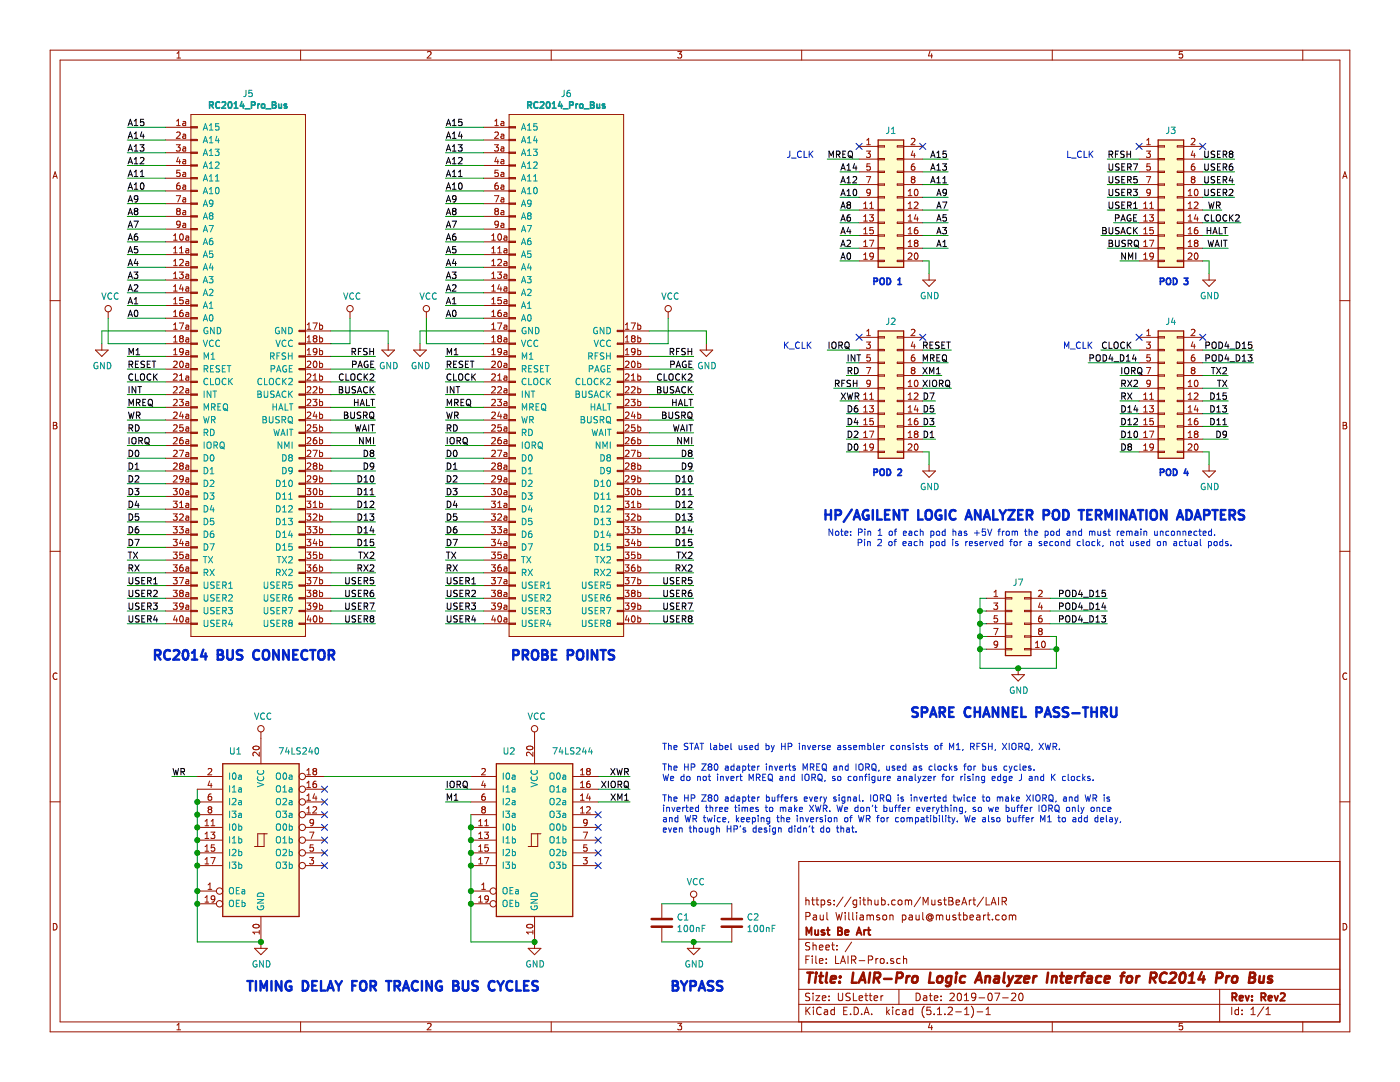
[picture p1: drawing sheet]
EESchema Schematic File Version 4
EELAYER 29 0
EELAYER END
$Descr USLetter 11000 8500
encoding utf-8
Sheet 1 1
Title "LAIR-Pro Logic Analyzer Interface for RC2014 Pro Bus"
Date "2019-07-20"
Rev "Rev2"
Comp "Must Be Art"
Comment1 "Paul Williamson paul@mustbeart.com"
Comment2 "https://github.com/MustBeArt/LAIR"
Comment3 ""
Comment4 ""
$EndDescr
$Comp
L RC2014:RC2014_Pro_Bus J5
U 1 1
P 1950 2950
F 0 "J5" H 1950 5165 50  0000 C CNN
F 1 "RC2014_Pro_Bus" H 1950 5074 50  0000 C CNB
F 2 "RC2014:PinHeader_RC2014_Pro" H 1150 3000 50  0001 C CNN
F 3 "~" H 1150 3000 50  0001 C CNN
	1    1950 2950
	1    0    0    -1  
$EndComp
$Comp
L Connector_Generic:Conn_02x10_Odd_Even J1
U 1 1
P 6950 1550
F 0 "J1" H 7000 2075 50  0000 C CNN
F 1 "Conn_02x10_Odd_Even" H 7000 2076 50  0001 C CNN
F 2 "Connector_PinHeader_2.54mm:PinHeader_2x10_P2.54mm_Vertical" H 6950 1550 50  0001 C CNN
F 3 "~" H 6950 1550 50  0001 C CNN
	1    6950 1550
	1    0    0    -1  
$EndComp
$Comp
L Connector_Generic:Conn_02x10_Odd_Even J2
U 1 1
P 6950 3050
F 0 "J2" H 7000 3575 50  0000 C CNN
F 1 "Conn_02x10_Odd_Even" H 7000 3576 50  0001 C CNN
F 2 "Connector_PinHeader_2.54mm:PinHeader_2x10_P2.54mm_Vertical" H 6950 3050 50  0001 C CNN
F 3 "~" H 6950 3050 50  0001 C CNN
	1    6950 3050
	1    0    0    -1  
$EndComp
$Comp
L Connector_Generic:Conn_02x10_Odd_Even J3
U 1 1
P 9150 1550
F 0 "J3" H 9200 2075 50  0000 C CNN
F 1 "Conn_02x10_Odd_Even" H 9200 2076 50  0001 C CNN
F 2 "Connector_PinHeader_2.54mm:PinHeader_2x10_P2.54mm_Vertical" H 9150 1550 50  0001 C CNN
F 3 "~" H 9150 1550 50  0001 C CNN
	1    9150 1550
	1    0    0    -1  
$EndComp
$Comp
L Connector_Generic:Conn_02x10_Odd_Even J4
U 1 1
P 9150 3050
F 0 "J4" H 9200 3575 50  0000 C CNN
F 1 "Conn_02x10_Odd_Even" H 9200 3576 50  0001 C CNN
F 2 "Connector_PinHeader_2.54mm:PinHeader_2x10_P2.54mm_Vertical" H 9150 3050 50  0001 C CNN
F 3 "~" H 9150 3050 50  0001 C CNN
	1    9150 3050
	1    0    0    -1  
$EndComp
Text Label 1000 1000 0    50   ~ 0
A15
Text Label 1000 2900 0    50   ~ 0
RESET
Text Label 1000 3000 0    50   ~ 0
CLOCK
Wire Wire Line
	1000 2900 1300 2900
Wire Wire Line
	1000 3000 1300 3000
Wire Wire Line
	1000 3100 1300 3100
Wire Wire Line
	1000 3200 1300 3200
Wire Wire Line
	1000 3300 1300 3300
Wire Wire Line
	1000 3400 1300 3400
Wire Wire Line
	1000 3500 1300 3500
Wire Wire Line
	1000 3600 1300 3600
Wire Wire Line
	1000 3700 1300 3700
Wire Wire Line
	1000 2800 1300 2800
Wire Wire Line
	1000 2500 1300 2500
Wire Wire Line
	1000 2400 1300 2400
Text Label 1000 2500 0    50   ~ 0
A0
Text Label 1000 2400 0    50   ~ 0
A1
Text Label 1000 2300 0    50   ~ 0
A2
Text Label 1000 2200 0    50   ~ 0
A3
Text Label 1000 2100 0    50   ~ 0
A4
Text Label 1000 2000 0    50   ~ 0
A5
Text Label 1000 1900 0    50   ~ 0
A6
Text Label 1000 1800 0    50   ~ 0
A7
Text Label 1000 1700 0    50   ~ 0
A8
Text Label 1000 2800 0    50   ~ 0
M1
Wire Wire Line
	1000 2300 1300 2300
Wire Wire Line
	1000 2200 1300 2200
Wire Wire Line
	1000 2100 1300 2100
Wire Wire Line
	1000 2000 1300 2000
Wire Wire Line
	1000 1900 1300 1900
Wire Wire Line
	1000 1800 1300 1800
Wire Wire Line
	1000 1700 1300 1700
Wire Wire Line
	1000 1600 1300 1600
Wire Wire Line
	1000 1500 1300 1500
Wire Wire Line
	1000 1400 1300 1400
Wire Wire Line
	1000 1300 1300 1300
Wire Wire Line
	1000 1200 1300 1200
Wire Wire Line
	1000 1100 1300 1100
Wire Wire Line
	1000 1000 1300 1000
Text Label 1000 1600 0    50   ~ 0
A9
Text Label 1000 1500 0    50   ~ 0
A10
Text Label 1000 1400 0    50   ~ 0
A11
Text Label 1000 1300 0    50   ~ 0
A12
Text Label 1000 1200 0    50   ~ 0
A13
Text Label 1000 1100 0    50   ~ 0
A14
Text Label 1000 3100 0    50   ~ 0
INT
Text Label 1000 3200 0    50   ~ 0
MREQ
Text Label 1000 3300 0    50   ~ 0
WR
Text Label 1000 3400 0    50   ~ 0
RD
Text Label 1000 3500 0    50   ~ 0
IORQ
Text Label 1000 3600 0    50   ~ 0
D0
Text Label 1000 3700 0    50   ~ 0
D1
Text Label 1000 3800 0    50   ~ 0
D2
Text Label 1000 3900 0    50   ~ 0
D3
Text Label 1000 4000 0    50   ~ 0
D4
Text Label 1000 4100 0    50   ~ 0
D5
Text Label 1000 4200 0    50   ~ 0
D6
Text Label 1000 4300 0    50   ~ 0
D7
Text Label 1000 4400 0    50   ~ 0
TX
Text Label 1000 4500 0    50   ~ 0
RX
Text Label 1000 4600 0    50   ~ 0
USER1
Text Label 1000 4700 0    50   ~ 0
USER2
Text Label 1000 4800 0    50   ~ 0
USER3
Text Label 1000 4900 0    50   ~ 0
USER4
Wire Wire Line
	1000 4900 1300 4900
Wire Wire Line
	1000 4800 1300 4800
Wire Wire Line
	1000 4700 1300 4700
Wire Wire Line
	1000 4600 1300 4600
Wire Wire Line
	1000 4500 1300 4500
Wire Wire Line
	1000 4400 1300 4400
Wire Wire Line
	1000 4300 1300 4300
Wire Wire Line
	1000 4200 1300 4200
Wire Wire Line
	1000 4100 1300 4100
Wire Wire Line
	1000 4000 1300 4000
Wire Wire Line
	1000 3900 1300 3900
Wire Wire Line
	1000 3800 1300 3800
Text Label 2950 3000 2    50   ~ 0
CLOCK2
Text Label 2950 3100 2    50   ~ 0
BUSACK
Text Label 2950 3200 2    50   ~ 0
HALT
Text Label 2950 3300 2    50   ~ 0
BUSRQ
Text Label 2950 3400 2    50   ~ 0
WAIT
Text Label 2950 3500 2    50   ~ 0
NMI
Text Label 2950 3600 2    50   ~ 0
D8
Text Label 2950 3700 2    50   ~ 0
D9
Text Label 2950 3800 2    50   ~ 0
D10
Text Label 2950 3900 2    50   ~ 0
D11
Text Label 2950 4000 2    50   ~ 0
D12
Text Label 2950 4100 2    50   ~ 0
D13
Text Label 2950 4200 2    50   ~ 0
D14
Text Label 2950 4300 2    50   ~ 0
D15
Text Label 2950 4400 2    50   ~ 0
TX2
Text Label 2950 4500 2    50   ~ 0
RX2
Text Label 2950 4600 2    50   ~ 0
USER5
Text Label 2950 4700 2    50   ~ 0
USER6
Text Label 2950 4800 2    50   ~ 0
USER7
Text Label 2950 4900 2    50   ~ 0
USER8
Text Label 2950 2900 2    50   ~ 0
PAGE
Text Label 2950 2800 2    50   ~ 0
RFSH
Wire Wire Line
	2600 2800 2950 2800
Wire Wire Line
	2950 2900 2600 2900
Wire Wire Line
	2600 3000 2950 3000
Wire Wire Line
	2950 3100 2600 3100
Wire Wire Line
	2600 3200 2950 3200
Wire Wire Line
	2950 3300 2600 3300
Wire Wire Line
	2600 3400 2950 3400
Wire Wire Line
	2950 3500 2600 3500
Wire Wire Line
	2600 3600 2950 3600
Wire Wire Line
	2950 3700 2600 3700
Wire Wire Line
	2600 3800 2950 3800
Wire Wire Line
	2950 3900 2600 3900
Wire Wire Line
	2950 4000 2600 4000
Wire Wire Line
	2600 4100 2950 4100
Wire Wire Line
	2950 4200 2600 4200
Wire Wire Line
	2600 4300 2950 4300
Wire Wire Line
	2950 4400 2600 4400
Wire Wire Line
	2950 4500 2600 4500
Wire Wire Line
	2950 4600 2600 4600
Wire Wire Line
	2950 4700 2600 4700
Wire Wire Line
	2950 4800 2600 4800
Wire Wire Line
	2950 4900 2600 4900
Text Label 7450 1250 2    50   ~ 0
A15
Text Label 7450 1350 2    50   ~ 0
A13
Text Label 7450 1450 2    50   ~ 0
A11
Text Label 7450 1550 2    50   ~ 0
A9
Text Label 7450 1650 2    50   ~ 0
A7
Text Label 7450 1750 2    50   ~ 0
A5
Text Label 7450 1850 2    50   ~ 0
A3
Text Label 7450 1950 2    50   ~ 0
A1
Text Label 6600 2050 0    50   ~ 0
A0
Text Label 6600 1950 0    50   ~ 0
A2
Text Label 6600 1850 0    50   ~ 0
A4
Text Label 6600 1750 0    50   ~ 0
A6
Text Label 6600 1650 0    50   ~ 0
A8
Text Label 6600 1550 0    50   ~ 0
A10
Text Label 6600 1450 0    50   ~ 0
A12
Text Label 6600 1350 0    50   ~ 0
A14
Wire Wire Line
	6500 1250 6750 1250
Wire Wire Line
	6600 1350 6750 1350
Wire Wire Line
	6600 1450 6750 1450
Wire Wire Line
	6600 1550 6750 1550
Wire Wire Line
	6600 1650 6750 1650
Wire Wire Line
	6600 1750 6750 1750
Wire Wire Line
	6600 1850 6750 1850
Wire Wire Line
	6600 1950 6750 1950
Wire Wire Line
	6600 2050 6750 2050
Wire Wire Line
	7250 1950 7450 1950
Wire Wire Line
	7250 1850 7450 1850
Wire Wire Line
	7250 1750 7450 1750
Wire Wire Line
	7250 1650 7450 1650
Wire Wire Line
	7250 1550 7450 1550
Wire Wire Line
	7250 1450 7450 1450
Wire Wire Line
	7250 1350 7450 1350
Wire Wire Line
	7250 1250 7450 1250
Text Label 6650 3550 0    50   ~ 0
D0
Text Label 6650 3450 0    50   ~ 0
D2
Text Label 6650 3350 0    50   ~ 0
D4
Text Label 6650 3250 0    50   ~ 0
D6
Text Label 7350 3450 2    50   ~ 0
D1
Text Label 7350 3350 2    50   ~ 0
D3
Text Label 7350 3250 2    50   ~ 0
D5
Text Label 7350 3150 2    50   ~ 0
D7
Text Label 8800 3550 0    50   ~ 0
D8
Text Label 8800 3450 0    50   ~ 0
D10
Text Label 8800 3350 0    50   ~ 0
D12
Text Label 8800 3250 0    50   ~ 0
D14
Text Label 9650 3450 2    50   ~ 0
D9
Text Label 9650 3350 2    50   ~ 0
D11
Text Label 9650 3250 2    50   ~ 0
D13
Text Label 9650 3150 2    50   ~ 0
D15
Text Label 6550 3050 0    50   ~ 0
RFSH
Text Label 6650 2950 0    50   ~ 0
RD
Text Label 7475 3050 2    50   ~ 0
XIORQ
Text Label 7400 2950 2    50   ~ 0
XM1
Text Label 7450 2850 2    50   ~ 0
MREQ
Text Label 6650 2850 0    50   ~ 0
INT
Text Label 7475 2750 2    50   ~ 0
RESET
$Comp
L RC2014:RC2014_Pro_Bus J6
U 1 1
P 4450 2950
F 0 "J6" H 4450 5165 50  0000 C CNN
F 1 "RC2014_Pro_Bus" H 4450 5074 50  0000 C CNB
F 2 "RC2014:PinHeader_RC2014_Pro" H 3650 3000 50  0001 C CNN
F 3 "~" H 3650 3000 50  0001 C CNN
	1    4450 2950
	1    0    0    -1  
$EndComp
Text Label 3500 1000 0    50   ~ 0
A15
Text Label 3500 2900 0    50   ~ 0
RESET
Text Label 3500 3000 0    50   ~ 0
CLOCK
Wire Wire Line
	3500 2900 3800 2900
Wire Wire Line
	3500 3000 3800 3000
Wire Wire Line
	3500 3100 3800 3100
Wire Wire Line
	3500 3200 3800 3200
Wire Wire Line
	3500 3300 3800 3300
Wire Wire Line
	3500 3400 3800 3400
Wire Wire Line
	3500 3500 3800 3500
Wire Wire Line
	3500 3600 3800 3600
Wire Wire Line
	3500 3700 3800 3700
Wire Wire Line
	3500 2800 3800 2800
Wire Wire Line
	3500 2500 3800 2500
Wire Wire Line
	3500 2400 3800 2400
Text Label 3500 2500 0    50   ~ 0
A0
Text Label 3500 2400 0    50   ~ 0
A1
Text Label 3500 2300 0    50   ~ 0
A2
Text Label 3500 2200 0    50   ~ 0
A3
Text Label 3500 2100 0    50   ~ 0
A4
Text Label 3500 2000 0    50   ~ 0
A5
Text Label 3500 1900 0    50   ~ 0
A6
Text Label 3500 1800 0    50   ~ 0
A7
Text Label 3500 1700 0    50   ~ 0
A8
Text Label 3500 2800 0    50   ~ 0
M1
Wire Wire Line
	3500 2300 3800 2300
Wire Wire Line
	3500 2200 3800 2200
Wire Wire Line
	3500 2100 3800 2100
Wire Wire Line
	3500 2000 3800 2000
Wire Wire Line
	3500 1900 3800 1900
Wire Wire Line
	3500 1800 3800 1800
Wire Wire Line
	3500 1700 3800 1700
Wire Wire Line
	3500 1600 3800 1600
Wire Wire Line
	3500 1500 3800 1500
Wire Wire Line
	3500 1400 3800 1400
Wire Wire Line
	3500 1300 3800 1300
Wire Wire Line
	3500 1200 3800 1200
Wire Wire Line
	3500 1100 3800 1100
Wire Wire Line
	3500 1000 3800 1000
Text Label 3500 1600 0    50   ~ 0
A9
Text Label 3500 1500 0    50   ~ 0
A10
Text Label 3500 1400 0    50   ~ 0
A11
Text Label 3500 1300 0    50   ~ 0
A12
Text Label 3500 1200 0    50   ~ 0
A13
Text Label 3500 1100 0    50   ~ 0
A14
Text Label 3500 3100 0    50   ~ 0
INT
Text Label 3500 3200 0    50   ~ 0
MREQ
Text Label 3500 3300 0    50   ~ 0
WR
Text Label 3500 3400 0    50   ~ 0
RD
Text Label 3500 3500 0    50   ~ 0
IORQ
Text Label 3500 3600 0    50   ~ 0
D0
Text Label 3500 3700 0    50   ~ 0
D1
Text Label 3500 3800 0    50   ~ 0
D2
Text Label 3500 3900 0    50   ~ 0
D3
Text Label 3500 4000 0    50   ~ 0
D4
Text Label 3500 4100 0    50   ~ 0
D5
Text Label 3500 4200 0    50   ~ 0
D6
Text Label 3500 4300 0    50   ~ 0
D7
Text Label 3500 4400 0    50   ~ 0
TX
Text Label 3500 4500 0    50   ~ 0
RX
Text Label 3500 4600 0    50   ~ 0
USER1
Text Label 3500 4700 0    50   ~ 0
USER2
Text Label 3500 4800 0    50   ~ 0
USER3
Text Label 3500 4900 0    50   ~ 0
USER4
Wire Wire Line
	3500 4900 3800 4900
Wire Wire Line
	3500 4800 3800 4800
Wire Wire Line
	3500 4700 3800 4700
Wire Wire Line
	3500 4600 3800 4600
Wire Wire Line
	3500 4500 3800 4500
Wire Wire Line
	3500 4400 3800 4400
Wire Wire Line
	3500 4300 3800 4300
Wire Wire Line
	3500 4200 3800 4200
Wire Wire Line
	3500 4100 3800 4100
Wire Wire Line
	3500 4000 3800 4000
Wire Wire Line
	3500 3900 3800 3900
Wire Wire Line
	3500 3800 3800 3800
Text Label 5450 3000 2    50   ~ 0
CLOCK2
Text Label 5450 3100 2    50   ~ 0
BUSACK
Text Label 5450 3200 2    50   ~ 0
HALT
Text Label 5450 3300 2    50   ~ 0
BUSRQ
Text Label 5450 3400 2    50   ~ 0
WAIT
Text Label 5450 3500 2    50   ~ 0
NMI
Text Label 5450 3600 2    50   ~ 0
D8
Text Label 5450 3700 2    50   ~ 0
D9
Text Label 5450 3800 2    50   ~ 0
D10
Text Label 5450 3900 2    50   ~ 0
D11
Text Label 5450 4000 2    50   ~ 0
D12
Text Label 5450 4100 2    50   ~ 0
D13
Text Label 5450 4200 2    50   ~ 0
D14
Text Label 5450 4300 2    50   ~ 0
D15
Text Label 5450 4400 2    50   ~ 0
TX2
Text Label 5450 4500 2    50   ~ 0
RX2
Text Label 5450 4600 2    50   ~ 0
USER5
Text Label 5450 4700 2    50   ~ 0
USER6
Text Label 5450 4800 2    50   ~ 0
USER7
Text Label 5450 4900 2    50   ~ 0
USER8
Text Label 5450 2900 2    50   ~ 0
PAGE
Text Label 5450 2800 2    50   ~ 0
RFSH
Wire Wire Line
	5100 2800 5450 2800
Wire Wire Line
	5450 2900 5100 2900
Wire Wire Line
	5100 3000 5450 3000
Wire Wire Line
	5450 3100 5100 3100
Wire Wire Line
	5100 3200 5450 3200
Wire Wire Line
	5450 3300 5100 3300
Wire Wire Line
	5100 3400 5450 3400
Wire Wire Line
	5450 3500 5100 3500
Wire Wire Line
	5100 3600 5450 3600
Wire Wire Line
	5450 3700 5100 3700
Wire Wire Line
	5100 3800 5450 3800
Wire Wire Line
	5450 3900 5100 3900
Wire Wire Line
	5450 4000 5100 4000
Wire Wire Line
	5100 4100 5450 4100
Wire Wire Line
	5450 4200 5100 4200
Wire Wire Line
	5100 4300 5450 4300
Wire Wire Line
	5450 4400 5100 4400
Wire Wire Line
	5450 4500 5100 4500
Wire Wire Line
	5450 4600 5100 4600
Wire Wire Line
	5450 4700 5100 4700
Wire Wire Line
	5450 4800 5100 4800
Wire Wire Line
	5450 4900 5100 4900
Text Notes 2650 5200 2    75   ~ 15
RC2014 BUS CONNECTOR
Text Notes 4850 5200 2    75   ~ 15
PROBE POINTS
Text Notes 7100 2250 2    50   ~ 10
POD 1
Text Notes 7100 3750 2    50   ~ 10
POD 2
Text Notes 9350 2250 2    50   ~ 10
POD 3
Text Notes 9350 3750 2    50   ~ 10
POD 4
Text Label 8800 2050 0    50   ~ 0
NMI
Text Label 8700 1950 0    50   ~ 0
BUSRQ
Text Label 8650 1850 0    50   ~ 0
BUSACK
Text Label 8750 1750 0    50   ~ 0
PAGE
Text Label 9650 1950 2    50   ~ 0
WAIT
Text Label 9650 1850 2    50   ~ 0
HALT
Text Label 9750 1750 2    50   ~ 0
CLOCK2
Wire Wire Line
	9450 1850 9650 1850
Wire Wire Line
	9450 1950 9650 1950
NoConn ~ 8950 1150
NoConn ~ 8950 2650
NoConn ~ 6750 2650
NoConn ~ 6750 1150
Text Label 8700 1650 0    50   ~ 0
USER1
Text Label 8700 1550 0    50   ~ 0
USER3
Text Label 8700 1450 0    50   ~ 0
USER5
Text Label 8700 1350 0    50   ~ 0
USER7
Text Label 9600 1650 2    50   ~ 0
WR
Text Label 9700 1550 2    50   ~ 0
USER2
Text Label 9700 1450 2    50   ~ 0
USER4
Text Label 9700 1350 2    50   ~ 0
USER6
Wire Wire Line
	9700 1350 9450 1350
Wire Wire Line
	9700 1450 9450 1450
Wire Wire Line
	9700 1550 9450 1550
NoConn ~ 9450 2650
Text Label 8800 3150 0    50   ~ 0
RX
Text Label 8800 3050 0    50   ~ 0
RX2
Text Label 9650 3050 2    50   ~ 0
TX
Text Label 9650 2950 2    50   ~ 0
TX2
Wire Wire Line
	9650 2950 9450 2950
Wire Wire Line
	9650 3050 9450 3050
Wire Wire Line
	9650 3150 9450 3150
Wire Wire Line
	9650 3250 9450 3250
Wire Wire Line
	9650 3350 9450 3350
Wire Wire Line
	9650 3450 9450 3450
Wire Wire Line
	8950 3550 8800 3550
Wire Wire Line
	8950 3450 8800 3450
Wire Wire Line
	8950 3350 8800 3350
Wire Wire Line
	8950 3250 8800 3250
Wire Wire Line
	8950 3150 8800 3150
Wire Wire Line
	8950 3050 8800 3050
Text Notes 9800 4100 2    75   ~ 15
HP/AGILENT LOGIC ANALYZER POD TERMINATION ADAPTERS
Text Label 9700 1250 2    50   ~ 0
USER8
Text Label 9850 2850 2    50   ~ 0
POD4_D13
Text Label 9850 2750 2    50   ~ 0
POD4_D15
Text Label 8800 2950 0    50   ~ 0
IORQ
Text Label 8550 2850 0    50   ~ 0
POD4_D14
Wire Wire Line
	8550 2850 8950 2850
Wire Wire Line
	9450 2750 9850 2750
Wire Wire Line
	9450 2850 9850 2850
$Comp
L Connector_Generic:Conn_02x05_Odd_Even J7
U 1 1
P 7950 4900
F 0 "J7" H 8000 5225 50  0000 C CNN
F 1 "Conn_02x05_Odd_Even" H 8000 5226 50  0001 C CNN
F 2 "Connector_PinHeader_2.54mm:PinHeader_2x05_P2.54mm_Vertical" H 7950 4900 50  0001 C CNN
F 3 "~" H 7950 4900 50  0001 C CNN
	1    7950 4900
	1    0    0    -1  
$EndComp
Wire Wire Line
	7750 4700 7700 4700
Wire Wire Line
	7700 4700 7700 4800
Connection ~ 7700 5100
Wire Wire Line
	7700 5100 7750 5100
Wire Wire Line
	7750 4800 7700 4800
Connection ~ 7700 4800
Wire Wire Line
	7700 4800 7700 4900
Wire Wire Line
	7750 4900 7700 4900
Connection ~ 7700 4900
Wire Wire Line
	7700 4900 7700 5000
Wire Wire Line
	7750 5000 7700 5000
Connection ~ 7700 5000
Wire Wire Line
	7700 5000 7700 5100
Text Label 8700 4900 2    50   ~ 0
POD4_D13
Text Label 8700 4800 2    50   ~ 0
POD4_D14
Text Label 8700 4700 2    50   ~ 0
POD4_D15
Wire Wire Line
	8700 4700 8250 4700
Wire Wire Line
	8700 4800 8250 4800
Wire Wire Line
	8700 4900 8250 4900
Text Notes 8800 5650 2    75   ~ 15
SPARE CHANNEL PASS-THRU
Wire Wire Line
	6650 2950 6750 2950
Wire Wire Line
	6650 3250 6750 3250
Wire Wire Line
	6650 3350 6750 3350
Wire Wire Line
	6650 3450 6750 3450
Wire Wire Line
	6650 3550 6750 3550
Wire Wire Line
	7250 3150 7350 3150
Wire Wire Line
	7250 3250 7350 3250
Wire Wire Line
	7250 3350 7350 3350
Wire Wire Line
	7250 3450 7350 3450
Text Label 6600 3150 0    50   ~ 0
XWR
Text Notes 5200 6550 0    50   ~ 0
The STAT label used by HP inverse assembler consists of M1, RFSH, XIORQ, XWR. \n\nThe HP Z80 adapter inverts MREQ and IORQ, used as clocks for bus cycles.\nWe do not invert MREQ and IORQ, so configure analyzer for rising edge J and K clocks.\n\nThe HP Z80 adapter buffers every signal. IORQ is inverted twice to make XIORQ, and WR is\ninverted three times to make XWR. We don’t buffer everything, so we buffer IORQ only once\nand WR twice, keeping the inversion of WR for compatibility. We also buffer M1 to add delay,\neven though HP’s design didn’t do that.
NoConn ~ 7250 2650
Text Label 8700 1250 0    50   ~ 0
RFSH
Wire Wire Line
	8950 2950 8800 2950
Wire Wire Line
	7700 5100 7700 5250
Wire Wire Line
	7700 5250 8000 5250
Wire Wire Line
	8300 5250 8300 5100
Wire Wire Line
	8300 5000 8250 5000
Wire Wire Line
	8250 5100 8300 5100
Connection ~ 8300 5100
Wire Wire Line
	8300 5100 8300 5000
Wire Wire Line
	8700 1250 8950 1250
Wire Wire Line
	8950 1350 8700 1350
Wire Wire Line
	8700 1450 8950 1450
Wire Wire Line
	8950 1550 8700 1550
Wire Wire Line
	8700 1650 8950 1650
Wire Wire Line
	8950 1750 8750 1750
Wire Wire Line
	8650 1850 8950 1850
Wire Wire Line
	8700 1950 8950 1950
Wire Wire Line
	8950 2050 8800 2050
Wire Wire Line
	9450 1650 9600 1650
Wire Wire Line
	9450 1750 9750 1750
Wire Wire Line
	9450 1250 9700 1250
Wire Wire Line
	6650 2850 6750 2850
Wire Wire Line
	6600 3150 6750 3150
Wire Wire Line
	7250 2750 7475 2750
Wire Wire Line
	7250 2850 7450 2850
Wire Wire Line
	7250 3050 7475 3050
Text Notes 6500 4300 0    50   ~ 0
Note: Pin 1 of each pod has +5V from the pod and must remain unconnected.\n      Pin 2 of each pod is reserved for a second clock, not used on actual pods.
$Comp
L power:GND #PWR017
U 1 1
P 8000 5250
F 0 "#PWR017" H 8000 5000 50  0001 C CNN
F 1 "GND" H 8005 5077 50  0000 C CNN
F 2 "" H 8000 5250 50  0001 C CNN
F 3 "" H 8000 5250 50  0001 C CNN
	1    8000 5250
	1    0    0    -1  
$EndComp
Connection ~ 8000 5250
Wire Wire Line
	8000 5250 8300 5250
$Comp
L power:GND #PWR016
U 1 1
P 7300 3650
F 0 "#PWR016" H 7300 3400 50  0001 C CNN
F 1 "GND" H 7305 3477 50  0000 C CNN
F 2 "" H 7300 3650 50  0001 C CNN
F 3 "" H 7300 3650 50  0001 C CNN
	1    7300 3650
	1    0    0    -1  
$EndComp
$Comp
L power:GND #PWR019
U 1 1
P 9500 3650
F 0 "#PWR019" H 9500 3400 50  0001 C CNN
F 1 "GND" H 9505 3477 50  0000 C CNN
F 2 "" H 9500 3650 50  0001 C CNN
F 3 "" H 9500 3650 50  0001 C CNN
	1    9500 3650
	1    0    0    -1  
$EndComp
$Comp
L power:GND #PWR018
U 1 1
P 9500 2150
F 0 "#PWR018" H 9500 1900 50  0001 C CNN
F 1 "GND" H 9505 1977 50  0000 C CNN
F 2 "" H 9500 2150 50  0001 C CNN
F 3 "" H 9500 2150 50  0001 C CNN
	1    9500 2150
	1    0    0    -1  
$EndComp
$Comp
L power:GND #PWR015
U 1 1
P 7300 2150
F 0 "#PWR015" H 7300 1900 50  0001 C CNN
F 1 "GND" H 7305 1977 50  0000 C CNN
F 2 "" H 7300 2150 50  0001 C CNN
F 3 "" H 7300 2150 50  0001 C CNN
	1    7300 2150
	1    0    0    -1  
$EndComp
Wire Wire Line
	9450 2050 9500 2050
Wire Wire Line
	9500 2050 9500 2150
Wire Wire Line
	7250 2050 7300 2050
Wire Wire Line
	7300 2050 7300 2150
Wire Wire Line
	7250 3550 7300 3550
Wire Wire Line
	7300 3550 7300 3650
Wire Wire Line
	9450 3550 9500 3550
Wire Wire Line
	9500 3550 9500 3650
$Comp
L power:GND #PWR06
U 1 1
P 3050 2700
F 0 "#PWR06" H 3050 2450 50  0001 C CNN
F 1 "GND" H 3055 2527 50  0000 C CNN
F 2 "" H 3050 2700 50  0001 C CNN
F 3 "" H 3050 2700 50  0001 C CNN
	1    3050 2700
	1    0    0    -1  
$EndComp
$Comp
L power:GND #PWR07
U 1 1
P 3300 2700
F 0 "#PWR07" H 3300 2450 50  0001 C CNN
F 1 "GND" H 3305 2527 50  0000 C CNN
F 2 "" H 3300 2700 50  0001 C CNN
F 3 "" H 3300 2700 50  0001 C CNN
	1    3300 2700
	1    0    0    -1  
$EndComp
$Comp
L power:GND #PWR01
U 1 1
P 800 2700
F 0 "#PWR01" H 800 2450 50  0001 C CNN
F 1 "GND" H 805 2527 50  0000 C CNN
F 2 "" H 800 2700 50  0001 C CNN
F 3 "" H 800 2700 50  0001 C CNN
	1    800  2700
	1    0    0    -1  
$EndComp
Wire Wire Line
	800  2600 800  2700
Wire Wire Line
	2600 2600 3050 2600
$Comp
L power:VCC #PWR011
U 1 1
P 5250 2500
F 0 "#PWR011" H 5250 2350 50  0001 C CNN
F 1 "VCC" H 5267 2673 50  0000 C CNN
F 2 "" H 5250 2500 50  0001 C CNN
F 3 "" H 5250 2500 50  0001 C CNN
	1    5250 2500
	1    0    0    -1  
$EndComp
$Comp
L power:VCC #PWR08
U 1 1
P 3350 2500
F 0 "#PWR08" H 3350 2350 50  0001 C CNN
F 1 "VCC" H 3367 2673 50  0000 C CNN
F 2 "" H 3350 2500 50  0001 C CNN
F 3 "" H 3350 2500 50  0001 C CNN
	1    3350 2500
	1    0    0    -1  
$EndComp
$Comp
L power:VCC #PWR02
U 1 1
P 850 2500
F 0 "#PWR02" H 850 2350 50  0001 C CNN
F 1 "VCC" H 867 2673 50  0000 C CNN
F 2 "" H 850 2500 50  0001 C CNN
F 3 "" H 850 2500 50  0001 C CNN
	1    850  2500
	1    0    0    -1  
$EndComp
Wire Wire Line
	5100 2700 5250 2700
Wire Wire Line
	5250 2700 5250 2500
Wire Wire Line
	3350 2700 3350 2500
Wire Wire Line
	850  2700 850  2500
Wire Wire Line
	3300 2600 3300 2700
Wire Wire Line
	3050 2700 3050 2600
$Comp
L power:GND #PWR014
U 1 1
P 5550 2700
F 0 "#PWR014" H 5550 2450 50  0001 C CNN
F 1 "GND" H 5555 2527 50  0000 C CNN
F 2 "" H 5550 2700 50  0001 C CNN
F 3 "" H 5550 2700 50  0001 C CNN
	1    5550 2700
	1    0    0    -1  
$EndComp
Wire Wire Line
	5100 2600 5550 2600
Wire Wire Line
	5550 2600 5550 2700
$Comp
L power:VCC #PWR05
U 1 1
P 2750 2500
F 0 "#PWR05" H 2750 2350 50  0001 C CNN
F 1 "VCC" H 2767 2673 50  0000 C CNN
F 2 "" H 2750 2500 50  0001 C CNN
F 3 "" H 2750 2500 50  0001 C CNN
	1    2750 2500
	1    0    0    -1  
$EndComp
Wire Wire Line
	2750 2500 2750 2700
Wire Wire Line
	2750 2700 2600 2700
Wire Wire Line
	800  2600 1300 2600
Wire Wire Line
	850  2700 1300 2700
Wire Wire Line
	3300 2600 3800 2600
Wire Wire Line
	3350 2700 3800 2700
Text Notes 8350 2750 0    50   ~ 0
M_CLK
Text Notes 8600 1250 2    50   ~ 0
L_CLK
Text Label 8650 2750 0    50   ~ 0
CLOCK
Wire Wire Line
	8650 2750 8950 2750
NoConn ~ 9450 1150
Wire Wire Line
	6750 2750 6500 2750
NoConn ~ 7250 1150
$Comp
L Device:C C1
U 1 1
P 5200 7250
F 0 "C1" H 5315 7296 50  0000 L CNN
F 1 "100nF" H 5315 7205 50  0000 L CNN
F 2 "Capacitor_THT:C_Rect_L4.0mm_W2.5mm_P2.50mm" H 5238 7100 50  0001 C CNN
F 3 "~" H 5200 7250 50  0001 C CNN
	1    5200 7250
	1    0    0    -1  
$EndComp
Text Label 6500 2750 0    50   ~ 0
IORQ
Text Label 6500 1250 0    50   ~ 0
MREQ
$Comp
L power:VCC #PWR012
U 1 1
P 5450 7100
F 0 "#PWR012" H 5450 6950 50  0001 C CNN
F 1 "VCC" H 5467 7273 50  0000 C CNN
F 2 "" H 5450 7100 50  0001 C CNN
F 3 "" H 5450 7100 50  0001 C CNN
	1    5450 7100
	1    0    0    -1  
$EndComp
$Comp
L power:GND #PWR013
U 1 1
P 5450 7400
F 0 "#PWR013" H 5450 7150 50  0001 C CNN
F 1 "GND" H 5455 7227 50  0000 C CNN
F 2 "" H 5450 7400 50  0001 C CNN
F 3 "" H 5450 7400 50  0001 C CNN
	1    5450 7400
	1    0    0    -1  
$EndComp
Wire Wire Line
	5200 7400 5450 7400
Connection ~ 5450 7400
Wire Wire Line
	5450 7400 5750 7400
Wire Wire Line
	5200 7100 5450 7100
Connection ~ 5450 7100
Wire Wire Line
	5450 7100 5750 7100
$Comp
L Device:C C2
U 1 1
P 5750 7250
F 0 "C2" H 5865 7296 50  0000 L CNN
F 1 "100nF" H 5865 7205 50  0000 L CNN
F 2 "Capacitor_THT:C_Rect_L4.0mm_W2.5mm_P2.50mm" H 5788 7100 50  0001 C CNN
F 3 "~" H 5750 7250 50  0001 C CNN
	1    5750 7250
	1    0    0    -1  
$EndComp
Wire Wire Line
	4950 6100 4700 6100
Wire Wire Line
	4950 6200 4700 6200
NoConn ~ 2550 6200
NoConn ~ 2550 6300
NoConn ~ 2550 6400
NoConn ~ 2550 6500
NoConn ~ 2550 6600
Wire Wire Line
	1550 6600 1550 6700
Connection ~ 1550 6600
Wire Wire Line
	1550 6500 1550 6600
Connection ~ 1550 6500
Wire Wire Line
	1550 6400 1550 6500
Connection ~ 1550 6400
Wire Wire Line
	1550 6300 1550 6400
Connection ~ 1550 6300
Connection ~ 1550 6700
Wire Wire Line
	1550 6200 1550 6300
Wire Wire Line
	1350 6100 1550 6100
$Comp
L 74xx:74LS244 U2
U 1 1
P 4200 6600
F 0 "U2" H 4000 7300 50  0000 C CNN
F 1 "74LS244" H 4500 7300 50  0000 C CNN
F 2 "Package_DIP:DIP-20_W7.62mm_Socket" H 4200 6600 50  0001 C CNN
F 3 "http://www.ti.com/lit/gpn/sn74LS244" H 4200 6600 50  0001 C CNN
	1    4200 6600
	1    0    0    -1  
$EndComp
Connection ~ 3700 7000
Wire Wire Line
	3700 7000 3700 7100
Wire Wire Line
	3700 6800 3700 7000
Connection ~ 4200 7400
Connection ~ 3700 6500
Wire Wire Line
	3700 6400 3700 6500
Wire Wire Line
	3700 6500 3700 6600
Connection ~ 3700 6600
Wire Wire Line
	3700 6600 3700 6700
Connection ~ 3700 6700
Wire Wire Line
	3700 6700 3700 6800
Connection ~ 3700 6800
Connection ~ 3700 7100
Wire Wire Line
	3700 7100 3700 7400
Wire Wire Line
	3700 7400 4200 7400
$Comp
L power:GND #PWR010
U 1 1
P 4200 7400
F 0 "#PWR010" H 4200 7150 50  0001 C CNN
F 1 "GND" H 4205 7227 50  0000 C CNN
F 2 "" H 4200 7400 50  0001 C CNN
F 3 "" H 4200 7400 50  0001 C CNN
	1    4200 7400
	1    0    0    -1  
$EndComp
$Comp
L power:VCC #PWR09
U 1 1
P 4200 5800
F 0 "#PWR09" H 4200 5650 50  0001 C CNN
F 1 "VCC" H 4217 5973 50  0000 C CNN
F 2 "" H 4200 5800 50  0001 C CNN
F 3 "" H 4200 5800 50  0001 C CNN
	1    4200 5800
	1    0    0    -1  
$EndComp
Text Label 3500 6200 0    50   ~ 0
IORQ
NoConn ~ 4700 6400
NoConn ~ 4700 6500
NoConn ~ 4700 6600
NoConn ~ 4700 6700
NoConn ~ 4700 6800
$Comp
L 74xx:74LS240 U1
U 1 1
P 2050 6600
F 0 "U1" H 1850 7300 50  0000 C CNN
F 1 "74LS240" H 2350 7300 50  0000 C CNN
F 2 "Package_DIP:DIP-20_W7.62mm_Socket" H 2050 6600 50  0001 C CNN
F 3 "http://www.ti.com/lit/gpn/sn74LS240" H 2050 6600 50  0001 C CNN
	1    2050 6600
	1    0    0    -1  
$EndComp
Wire Wire Line
	1550 7000 1550 7100
Wire Wire Line
	1550 7400 2050 7400
Connection ~ 1550 7100
Wire Wire Line
	1550 7100 1550 7400
$Comp
L power:GND #PWR04
U 1 1
P 2050 7400
F 0 "#PWR04" H 2050 7150 50  0001 C CNN
F 1 "GND" H 2055 7227 50  0000 C CNN
F 2 "" H 2050 7400 50  0001 C CNN
F 3 "" H 2050 7400 50  0001 C CNN
	1    2050 7400
	1    0    0    -1  
$EndComp
Connection ~ 2050 7400
$Comp
L power:VCC #PWR03
U 1 1
P 2050 5800
F 0 "#PWR03" H 2050 5650 50  0001 C CNN
F 1 "VCC" H 2067 5973 50  0000 C CNN
F 2 "" H 2050 5800 50  0001 C CNN
F 3 "" H 2050 5800 50  0001 C CNN
	1    2050 5800
	1    0    0    -1  
$EndComp
Text Label 1350 6100 0    50   ~ 0
WR
Text Label 4950 6200 2    50   ~ 0
XIORQ
Text Label 4950 6100 2    50   ~ 0
XWR
Wire Wire Line
	1550 6700 1550 6800
Connection ~ 1550 7000
Connection ~ 1550 6800
Wire Wire Line
	1550 6800 1550 7000
NoConn ~ 2550 6700
NoConn ~ 2550 6800
Wire Wire Line
	6750 3050 6550 3050
Text Notes 4250 7800 2    75   ~ 15
TIMING DELAY FOR TRACING BUS CYCLES
Text Notes 6400 1250 2    50   ~ 0
J_CLK
Text Notes 6150 2750 0    50   ~ 0
K_CLK
Wire Wire Line
	2550 6100 3700 6100
Wire Wire Line
	3700 6200 3500 6200
Text Notes 5700 7800 2    75   ~ 15
BYPASS
Text Label 3500 6300 0    50   ~ 0
M1
Wire Wire Line
	3500 6300 3700 6300
Text Label 4950 6300 2    50   ~ 0
XM1
Wire Wire Line
	4950 6300 4700 6300
Wire Wire Line
	7250 2950 7400 2950
$EndSCHEMATC
